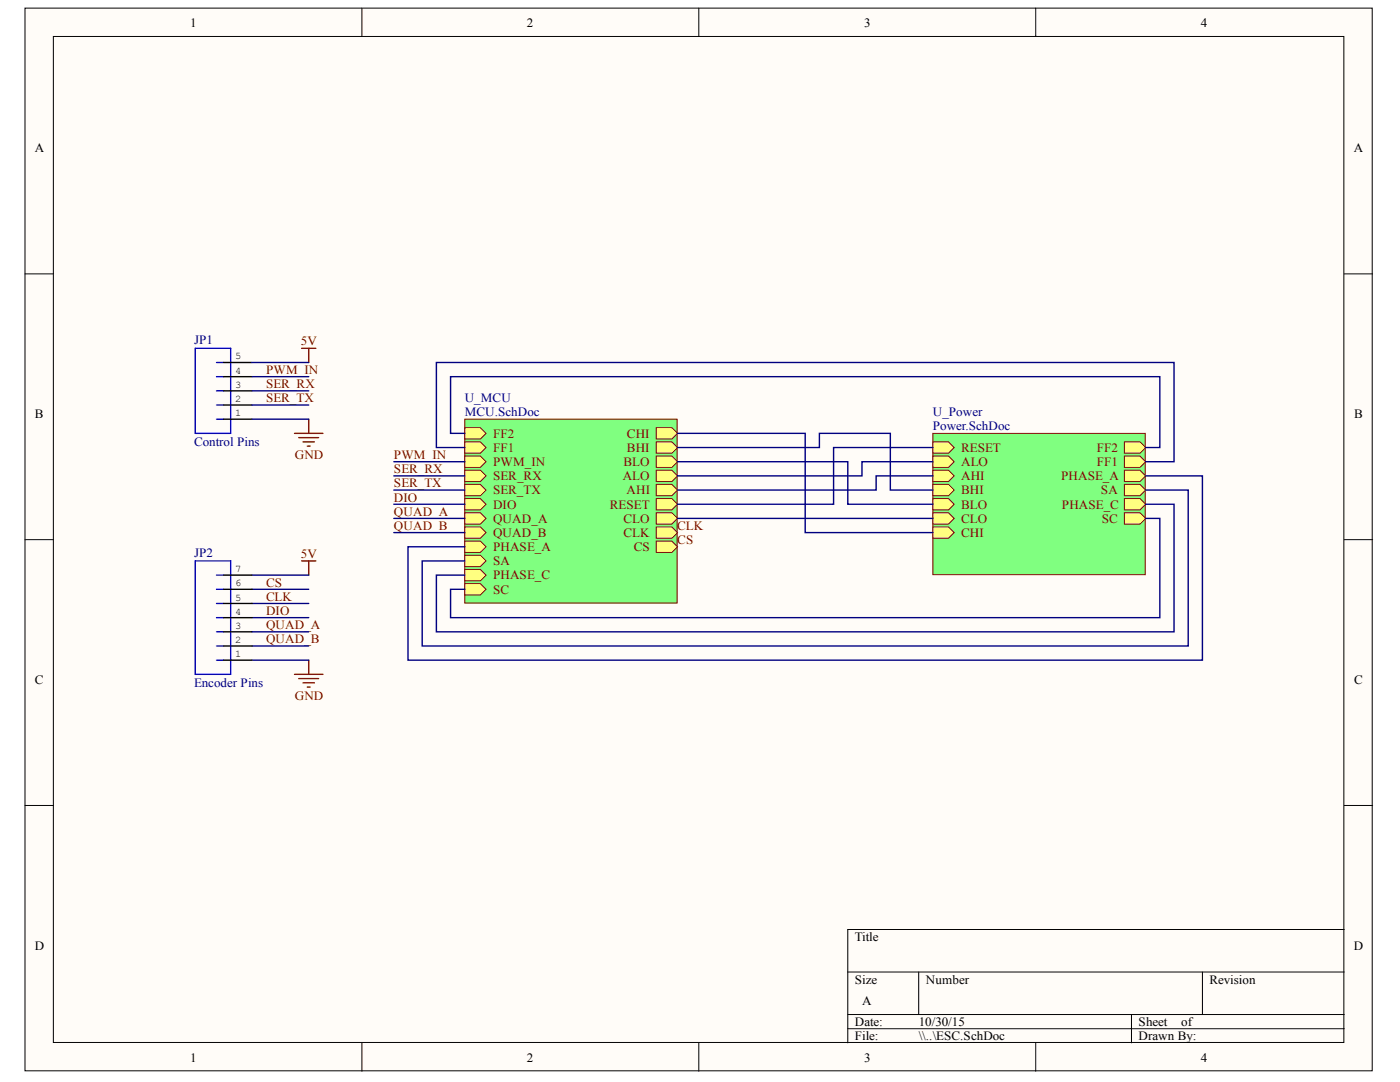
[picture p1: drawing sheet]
<svg xmlns="http://www.w3.org/2000/svg" width="279mm" height="216mm" viewBox="0 0 279 216" stroke-linecap="round" stroke-linejoin="round" font-family="sans-serif">
<g fill="#fffcf8" stroke="#000" stroke-width=".2">
<path d="M5 1.6h268.9v212.1h-268.9z"/>
<path d="M10.6 7.3h257.6v200.7h-257.6z"/>
</g>
<g fill="none" stroke="#000" stroke-width=".2">
<path d="M72.2 1.6v5.7M139.5 1.6v5.7M206.7 1.6v5.7M5 54.7h5.6M268.3 54.7h5.6M5 107.7h5.6M268.3 107.7h5.6M5 160.7h5.6M268.3 160.7h5.6M169.2 194h99.1M183.3 194v8.4M240 194v8.4"/>
<path d="M268.3 185.5h-99.1v22.6M72.2 208.1v5.7M139.5 208.1v5.7M169.2 202.4h99.1M169.2 205.3h99.1M206.7 208.1v5.7M225.8 202.4v5.7"/>
</g>
<path d="M92.8 83.6h42.3v36.7h-42.3z" fill="#80ff80" stroke="#800000" stroke-width=".2"/>
<path d="M131 85.3h3.1l1.1 1.2-1.1 1.1h-3.1z" fill-rule="evenodd" fill="#ffff80"/>
<path d="M131 85.3h3.1l1.1 1.2-1.1 1.1h-3.1z" fill="none" stroke="#800000" stroke-width=".2"/>
<path d="M131 88.2h3.1l1.1 1.1-1.1 1.1h-3.1z" fill-rule="evenodd" fill="#ffff80"/>
<path d="M131 88.2h3.1l1.1 1.1-1.1 1.1h-3.1z" fill="none" stroke="#800000" stroke-width=".2"/>
<path d="M131 91h3.1l1.1 1.1-1.1 1.2h-3.1z" fill-rule="evenodd" fill="#ffff80"/>
<path d="M131 91h3.1l1.1 1.1-1.1 1.2h-3.1z" fill="none" stroke="#800000" stroke-width=".2"/>
<path d="M92.8 85.3h3.1l1.1 1.2-1.1 1.1h-3.1z" fill-rule="evenodd" fill="#ffff80"/>
<path d="M92.8 85.3h3.1l1.1 1.2-1.1 1.1h-3.1z" fill="none" stroke="#800000" stroke-width=".2"/>
<path d="M92.8 88.2h3.1l1.1 1.1-1.1 1.1h-3.1z" fill-rule="evenodd" fill="#ffff80"/>
<path d="M92.8 88.2h3.1l1.1 1.1-1.1 1.1h-3.1z" fill="none" stroke="#800000" stroke-width=".2"/>
<path d="M131 93.8h3.1l1.1 1.2-1.1 1.1h-3.1z" fill-rule="evenodd" fill="#ffff80"/>
<path d="M131 93.8h3.1l1.1 1.2-1.1 1.1h-3.1z" fill="none" stroke="#800000" stroke-width=".2"/>
<path d="M131 96.7h3.1l1.1 1.1-1.1 1.1h-3.1z" fill-rule="evenodd" fill="#ffff80"/>
<path d="M131 96.7h3.1l1.1 1.1-1.1 1.1h-3.1z" fill="none" stroke="#800000" stroke-width=".2"/>
<path d="M131 99.5h3.1l1.1 1.1-1.1 1.1h-3.1z" fill-rule="evenodd" fill="#ffff80"/>
<path d="M131 99.5h3.1l1.1 1.1-1.1 1.1h-3.1z" fill="none" stroke="#800000" stroke-width=".2"/>
<path d="M131 102.3h3.1l1.1 1.1-1.1 1.2h-3.1z" fill-rule="evenodd" fill="#ffff80"/>
<path d="M131 102.3h3.1l1.1 1.1-1.1 1.2h-3.1z" fill="none" stroke="#800000" stroke-width=".2"/>
<path d="M92.8 91h3.1l1.1 1.1-1.1 1.2h-3.1z" fill-rule="evenodd" fill="#ffff80"/>
<path d="M92.8 91h3.1l1.1 1.1-1.1 1.2h-3.1z" fill="none" stroke="#800000" stroke-width=".2"/>
<path d="M92.8 93.8h3.1l1.1 1.2-1.1 1.1h-3.1z" fill-rule="evenodd" fill="#ffff80"/>
<path d="M92.8 93.8h3.1l1.1 1.2-1.1 1.1h-3.1z" fill="none" stroke="#800000" stroke-width=".2"/>
<path d="M92.8 96.7h3.1l1.1 1.1-1.1 1.1h-3.1z" fill-rule="evenodd" fill="#ffff80"/>
<path d="M92.8 96.7h3.1l1.1 1.1-1.1 1.1h-3.1z" fill="none" stroke="#800000" stroke-width=".2"/>
<path d="M92.8 99.5h3.1l1.1 1.1-1.1 1.1h-3.1z" fill-rule="evenodd" fill="#ffff80"/>
<path d="M92.8 99.5h3.1l1.1 1.1-1.1 1.1h-3.1z" fill="none" stroke="#800000" stroke-width=".2"/>
<path d="M131 105.1h3.1l1.1 1.2-1.1 1.1h-3.1z" fill-rule="evenodd" fill="#ffff80"/>
<path d="M131 105.1h3.1l1.1 1.2-1.1 1.1h-3.1z" fill="none" stroke="#800000" stroke-width=".2"/>
<path d="M131 108h3.1l1.1 1.1-1.1 1.1h-3.1z" fill-rule="evenodd" fill="#ffff80"/>
<path d="M131 108h3.1l1.1 1.1-1.1 1.1h-3.1z" fill="none" stroke="#800000" stroke-width=".2"/>
<path d="M92.8 102.3h3.1l1.1 1.1-1.1 1.2h-3.1z" fill-rule="evenodd" fill="#ffff80"/>
<path d="M92.8 102.3h3.1l1.1 1.1-1.1 1.2h-3.1z" fill="none" stroke="#800000" stroke-width=".2"/>
<path d="M92.8 105.1h3.1l1.1 1.2-1.1 1.1h-3.1z" fill-rule="evenodd" fill="#ffff80"/>
<path d="M92.8 105.1h3.1l1.1 1.2-1.1 1.1h-3.1z" fill="none" stroke="#800000" stroke-width=".2"/>
<path d="M92.8 108h3.1l1.1 1.1-1.1 1.1h-3.1z" fill-rule="evenodd" fill="#ffff80"/>
<path d="M92.8 108h3.1l1.1 1.1-1.1 1.1h-3.1z" fill="none" stroke="#800000" stroke-width=".2"/>
<path d="M92.8 110.8h3.1l1.1 1.1-1.1 1.2h-3.1z" fill-rule="evenodd" fill="#ffff80"/>
<path d="M92.8 110.8h3.1l1.1 1.1-1.1 1.2h-3.1z" fill="none" stroke="#800000" stroke-width=".2"/>
<path d="M92.8 116.5h3.1l1.1 1.1-1.1 1.1h-3.1z" fill-rule="evenodd" fill="#ffff80"/>
<path d="M92.8 116.5h3.1l1.1 1.1-1.1 1.1h-3.1z" fill="none" stroke="#800000" stroke-width=".2"/>
<path d="M92.8 113.6h3.1l1.1 1.2-1.1 1.1h-3.1z" fill-rule="evenodd" fill="#ffff80"/>
<path d="M92.8 113.6h3.1l1.1 1.2-1.1 1.1h-3.1z" fill="none" stroke="#800000" stroke-width=".2"/>
<path d="M186.2 86.5h42.4v28.2h-42.4z" fill="#80ff80" stroke="#800000" stroke-width=".2"/>
<path d="M186.2 88.2h3.1l1.1 1.1-1.1 1.1h-3.1z" fill-rule="evenodd" fill="#ffff80"/>
<path d="M186.2 88.2h3.1l1.1 1.1-1.1 1.1h-3.1z" fill="none" stroke="#800000" stroke-width=".2"/>
<path d="M224.4 88.2h3.1l1.1 1.1-1.1 1.1h-3.1z" fill-rule="evenodd" fill="#ffff80"/>
<path d="M224.4 88.2h3.1l1.1 1.1-1.1 1.1h-3.1z" fill="none" stroke="#800000" stroke-width=".2"/>
<path d="M186.2 91h3.1l1.1 1.1-1.1 1.2h-3.1z" fill-rule="evenodd" fill="#ffff80"/>
<path d="M186.2 91h3.1l1.1 1.1-1.1 1.2h-3.1z" fill="none" stroke="#800000" stroke-width=".2"/>
<path d="M224.4 91h3.1l1.1 1.1-1.1 1.2h-3.1z" fill-rule="evenodd" fill="#ffff80"/>
<path d="M224.4 91h3.1l1.1 1.1-1.1 1.2h-3.1z" fill="none" stroke="#800000" stroke-width=".2"/>
<path d="M186.2 93.8h3.1l1.1 1.2-1.1 1.1h-3.1z" fill-rule="evenodd" fill="#ffff80"/>
<path d="M186.2 93.8h3.1l1.1 1.2-1.1 1.1h-3.1z" fill="none" stroke="#800000" stroke-width=".2"/>
<path d="M186.2 96.7h3.1l1.1 1.1-1.1 1.1h-3.1z" fill-rule="evenodd" fill="#ffff80"/>
<path d="M186.2 96.7h3.1l1.1 1.1-1.1 1.1h-3.1z" fill="none" stroke="#800000" stroke-width=".2"/>
<path d="M186.2 99.5h3.1l1.1 1.1-1.1 1.1h-3.1z" fill-rule="evenodd" fill="#ffff80"/>
<path d="M186.2 99.5h3.1l1.1 1.1-1.1 1.1h-3.1z" fill="none" stroke="#800000" stroke-width=".2"/>
<path d="M186.2 102.3h3.1l1.1 1.1-1.1 1.2h-3.1z" fill-rule="evenodd" fill="#ffff80"/>
<path d="M186.2 102.3h3.1l1.1 1.1-1.1 1.2h-3.1z" fill="none" stroke="#800000" stroke-width=".2"/>
<path d="M186.2 105.1h3.1l1.1 1.2-1.1 1.1h-3.1z" fill-rule="evenodd" fill="#ffff80"/>
<path d="M186.2 105.1h3.1l1.1 1.2-1.1 1.1h-3.1z" fill="none" stroke="#800000" stroke-width=".2"/>
<path d="M224.4 93.8h3.1l1.1 1.2-1.1 1.1h-3.1z" fill-rule="evenodd" fill="#ffff80"/>
<path d="M224.4 93.8h3.1l1.1 1.2-1.1 1.1h-3.1z" fill="none" stroke="#800000" stroke-width=".2"/>
<path d="M224.4 96.7h3.1l1.1 1.1-1.1 1.1h-3.1z" fill-rule="evenodd" fill="#ffff80"/>
<path d="M224.4 96.7h3.1l1.1 1.1-1.1 1.1h-3.1z" fill="none" stroke="#800000" stroke-width=".2"/>
<path d="M224.4 102.3h3.1l1.1 1.1-1.1 1.2h-3.1z" fill-rule="evenodd" fill="#ffff80"/>
<path d="M224.4 102.3h3.1l1.1 1.1-1.1 1.2h-3.1z" fill="none" stroke="#800000" stroke-width=".2"/>
<path d="M224.4 99.5h3.1l1.1 1.1-1.1 1.1h-3.1z" fill-rule="evenodd" fill="#ffff80"/>
<path d="M224.4 99.5h3.1l1.1 1.1-1.1 1.1h-3.1z" fill="none" stroke="#800000" stroke-width=".2"/>
<g fill="none" stroke="#800000" stroke-width=".28">
<path d="M60.2 69.5h2.8M61.6 69.5v2.8M58.8 86.5h5.6M59.6 87.3h4M60.5 88.2h2.2M61.3 89h.6M61.6 83.6v2.9M60.2 111.9h2.8M61.6 111.9v2.9M58.8 134.6h5.6M59.6 135.4h4M60.5 136.3h2.2"/>
<path d="M61.3 137.1h.6M61.6 131.7v2.9"/>
</g>
<g fill="none" stroke="#00f" stroke-width=".28">
<path d="M39 69.5h7v17h-7zM43.2 78h1.4M43.2 72.3h1.4M43.2 75.2h1.4M43.2 80.8h1.4M43.2 83.6h1.4M39 111.9h7v22.7h-7zM43.2 117.6h1.4M43.2 114.8h1.4M43.2 126.1h1.4M43.2 128.9h1.4M43.2 131.7h1.4"/>
<path d="M43.2 120.4h1.4M43.2 123.2h1.4"/>
</g>
<path d="M44.6 78h5.7M44.6 75.2h5.7M44.6 72.3h5.7M44.6 83.6h5.7M44.6 80.8h5.7M44.6 117.6h5.7M44.6 114.8h5.7M44.6 131.7h5.7M44.6 128.9h5.7M44.6 126.1h5.7M44.6 123.2h5.7M44.6 120.4h5.7" fill="none" stroke="#000" stroke-width=".28"/>
<g fill="none" stroke="#000080" stroke-width=".28">
<path d="M50.3 72.3h11.3M50.3 75.2h11.3M50.3 78h11.3M50.3 80.8h11.3M50.3 83.6h11.3M78.6 92.1h14.2M78.6 95h14.2M78.6 97.8h14.2M92.8 86.5h-2.9v-11.3h141.6v14.1h-2.9M92.8 89.3h-5.7v-17h147.2v19.8h-5.7M135.2 86.5h25.5v19.8h25.5M135.2 92.1h34v8.5h17"/>
<path d="M135.2 89.3h28.3v-2.8h14.2v11.3h8.5M186.2 89.3h-19.8v11.3h-31.2M186.2 92.1h-14.2v2.9h-36.8M186.2 95h-11.3v2.8h-39.7M228.6 97.8h8.5v31.1h-152.8v-17h8.5M228.6 95h11.4v36.7h-158.6v-22.6h11.4M50.3 114.8h11.3M50.3 117.6h11.3M78.6 103.4h14.2M78.6 100.6h14.2M78.6 106.3h14.2M135.2 103.4h51"/>
<path d="M228.6 103.4h2.9v19.8h-141.6v-5.6h2.9M228.6 100.6h5.7v25.5h-147.2v-11.3h5.7M50.3 120.4h11.3M50.3 123.2h11.3M50.3 126.1h11.3M50.3 128.9h11.3M50.3 131.7h11.3"/>
</g>
<g font-size="2.5">
<text x="38" y="5.3">1</text>
<text x="105.2" y="5.3">2</text>
<text x="172.5" y="5.3">3</text>
<text x="239.7" y="5.3">4</text>
<text x="6.9" y="30.4">A</text>
<text x="270.2" y="30.4">A</text>
<text x="6.9" y="83.4">B</text>
<text x="270.3" y="83.4">B</text>
<text x="6.9" y="136.5">C</text>
<text x="270.3" y="136.5">C</text>
<text x="6.9" y="189.5">D</text>
<text x="170.6" y="187.7">Title</text>
<text x="270.2" y="189.5">D</text>
<text x="170.6" y="196.3">Size</text>
<text x="184.8" y="196.3">Number</text>
<text x="241.4" y="196.3">Revision</text>
<text x="172" y="200.5">A</text>
<text x="170.6" y="204.7">Date:</text>
<text x="170.6" y="207.5">File:</text>
<text x="183.4" y="204.7">10/30/15</text>
<text x="183.4" y="207.5">\\..\ESC.SchDoc</text>
<text x="227.2" y="204.7">Sheet</text>
<text x="227.2" y="207.5">Drawn By:</text>
<text x="235.8" y="204.7">of</text>
<text x="38" y="211.8">1</text>
<text x="105.2" y="211.8">2</text>
<text x="172.5" y="211.8">3</text>
<text x="239.7" y="211.8">4</text>
</g>
<g font-size="2.5" fill="#000080">
<text x="38.7" y="68.7">JP1</text>
<text x="92.7" y="80.2">U_MCU</text>
<text x="92.7" y="83.1">MCU.SchDoc</text>
<text x="186.2" y="83.1">U_Power</text>
<text x="38.7" y="89">Control Pins</text>
<text x="186.2" y="85.9">Power.SchDoc</text>
<text x="38.7" y="111.1">JP2</text>
<text x="38.7" y="137.2">Encoder Pins</text>
</g>
<g font-size="2.5" fill="#800000">
<text x="60" y="68.9">5V</text>
<text x="53.1" y="74.6">PWM_IN</text>
<text x="53.1" y="77.4">SER_RX</text>
<text x="53.1" y="80.2">SER_TX</text>
<text x="98.4" y="87.3">FF2</text>
<text x="125.1" y="87.3">CHI</text>
<text x="58.8" y="91.5">GND</text>
<text x="78.6" y="94.4">SER_RX</text>
<text x="78.6" y="91.5">PWM_IN</text>
<text x="98.4" y="90.2">FF1</text>
<text x="98.4" y="93">PWM_IN</text>
<text x="98.4" y="95.9">SER_RX</text>
<text x="124.3" y="95.9">ALO</text>
<text x="124.4" y="93">BLO</text>
<text x="125.1" y="90.2">BHI</text>
<text x="191.8" y="90.2">RESET</text>
<text x="191.8" y="93">ALO</text>
<text x="191.8" y="95.9">AHI</text>
<text x="211.8" y="95.9">PHASE_A</text>
<text x="218.9" y="90.2">FF2</text>
<text x="218.9" y="93">FF1</text>
<text x="78.6" y="100.1">DIO</text>
<text x="78.6" y="97.2">SER_TX</text>
<text x="98.4" y="98.6">SER_TX</text>
<text x="98.4" y="101.5">DIO</text>
<text x="121.7" y="101.5">RESET</text>
<text x="125" y="98.6">AHI</text>
<text x="191.8" y="98.6">BHI</text>
<text x="191.8" y="101.5">BLO</text>
<text x="211.9" y="101.5">PHASE_C</text>
<text x="219.7" y="98.6">SA</text>
<text x="78.6" y="102.9">QUAD_A</text>
<text x="78.6" y="105.7">QUAD_B</text>
<text x="98.4" y="104.3">QUAD_A</text>
<text x="98.4" y="107.2">QUAD_B</text>
<text x="124.4" y="104.3">CLO</text>
<text x="124.4" y="107.2">CLK</text>
<text x="135.2" y="105.7">CLK</text>
<text x="191.8" y="104.3">CLO</text>
<text x="191.8" y="107.2">CHI</text>
<text x="219.9" y="104.3">SC</text>
<text x="60" y="111.4">5V</text>
<text x="98.4" y="110">PHASE_A</text>
<text x="98.4" y="112.8">SA</text>
<text x="126.5" y="110">CS</text>
<text x="135.2" y="108.5">CS</text>
<text x="53.1" y="117.1">CS</text>
<text x="53.1" y="119.8">CLK</text>
<text x="98.4" y="118.5">SC</text>
<text x="98.4" y="115.6">PHASE_C</text>
<text x="53.1" y="122.7">DIO</text>
<text x="53.1" y="125.5">QUAD_A</text>
<text x="53.1" y="128.4">QUAD_B</text>
<text x="58.8" y="139.7">GND</text>
</g>
<g font-size="2">
<text x="46.9" y="71.7">5</text>
<text x="46.9" y="77.4">3</text>
<text x="46.9" y="74.6">4</text>
<text x="46.9" y="83">1</text>
<text x="46.9" y="80.2">2</text>
<text x="46.9" y="119.8">5</text>
<text x="46.9" y="117">6</text>
<text x="46.9" y="114.2">7</text>
<text x="46.9" y="125.5">3</text>
<text x="46.9" y="122.6">4</text>
<text x="46.9" y="131.2">1</text>
<text x="46.9" y="128.3">2</text>
</g>
</svg>
